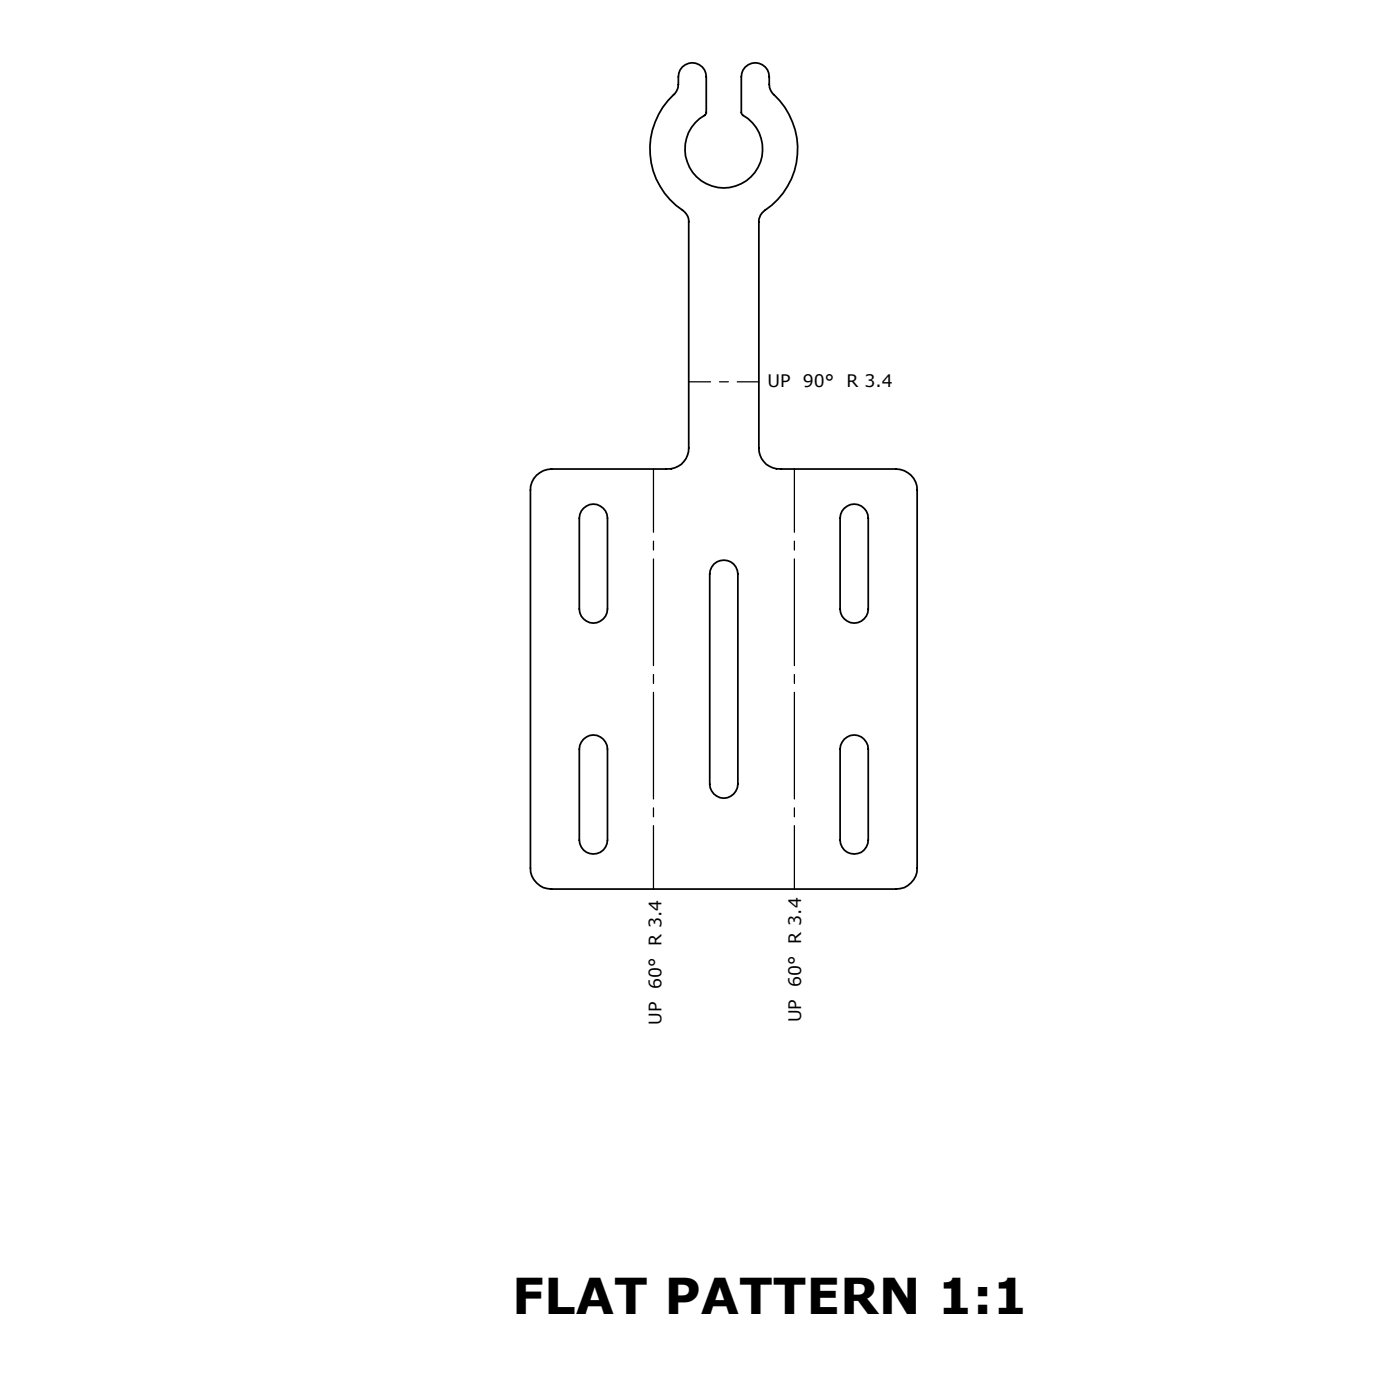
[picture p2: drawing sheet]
<svg xmlns="http://www.w3.org/2000/svg" width="200mm" height="200mm" viewBox="0 0 200 200" stroke-linecap="round" stroke-linejoin="round" font-family="sans-serif">
<path d="M113.5 67v60M93.4 127v-60" fill="none" stroke="#000" stroke-width=".18" stroke-dasharray="15.2 1.3 1.3 1.3" stroke-dashoffset="6.2"/>
<path d="M98.4 54.5h10" fill="none" stroke="#000" stroke-width=".18" stroke-dasharray="15.2 1.3 1.3 1.3" stroke-dashoffset="12.1"/>
<path d="M97.5 9.6a2 2 0 0 1 2.2-.5 2 2 0 0 1 1.2 1.9v5.2l-.1 .1a5.6 5.6 0 0 0-1.7 8.5 5.6 5.6 0 0 0 8.6 0 5.6 5.6 0 0 0-1.7-8.5l-.1-.1v-5.2a1.99 1.99 0 0 1 2-2 1.99 1.99 0 0 1 2 2v1.1a1.99 1.99 0 0 0 .7 1.4 10.6 10.6 0 0 1-1.5 16.7l-.5 .6-.2 .7v32.5a3 3 0 0 0 3.2 3h16.4a3 3 0 0 1 3 3v54a3 3 0 0 1-3 3h-49.2a3 3 0 0 1-3-3v-54a3 3 0 0 1 3-3h16.4a2.94 2.94 0 0 0 3.2-3v-32.3a1.93 1.93 0 0 0-.9-1.7 10.6 10.6 0 0 1-1-16.8l.3-.5 .1-.4a5.3 5.3 0 0 1 .3-2.3zM83.4 72.6a2 2 0 0 1 2.1-.4 2 2 0 0 1 1.3 1.8v13a2.01 2.01 0 0 1-2 2 2.01 2.01 0 0 1-2-2v-13v-.5l.2-.5zM120.6 72.6a2 2 0 0 1 2.2-.4 2 2 0 0 1 1.2 1.8v13a2.01 2.01 0 0 1-2 2 2.01 2.01 0 0 1-2-2v-13l.1-.5 .2-.5zM102 80.6a2.02 2.02 0 0 1 2.2-.4 2.02 2.02 0 0 1 1.2 1.8v30a2.01 2.01 0 0 1-2 2 2.01 2.01 0 0 1-2-2v-30l.1-.5zM83.4 105.6a2 2 0 0 1 2.1-.4 2 2 0 0 1 1.3 1.8v13a2.01 2.01 0 0 1-2 2 2.01 2.01 0 0 1-2-2v-13v-.5zM120.6 105.6a2 2 0 0 1 2.2-.4 2 2 0 0 1 1.2 1.8v13a2.01 2.01 0 0 1-2 2 2.01 2.01 0 0 1-2-2v-13l.1-.5z" fill="none" stroke="#000" stroke-width=".25"/>
<text font-size="7.1" x="73.2" y="187.7">FLAT PATTERN 1:1</text>
<g font-size="2.5">
<text x="109.7" y="55.3">UP</text>
<text x="114.7" y="55.3">90°</text>
<text x="120.9" y="55.3">R 3.4</text>
<text x="94.5" y="135.1" transform="rotate(-90 94.5 135.1)">R 3.4</text>
<text x="114.5" y="134.8" transform="rotate(-90 114.5 134.8)">R 3.4</text>
<text x="94.5" y="141.4" transform="rotate(-90 94.5 141.4)">60°</text>
<text x="114.5" y="141" transform="rotate(-90 114.5 141)">60°</text>
<text x="94.5" y="146.4" transform="rotate(-90 94.5 146.4)">UP</text>
<text x="114.5" y="146.1" transform="rotate(-90 114.5 146.1)">UP</text>
</g>
</svg>
